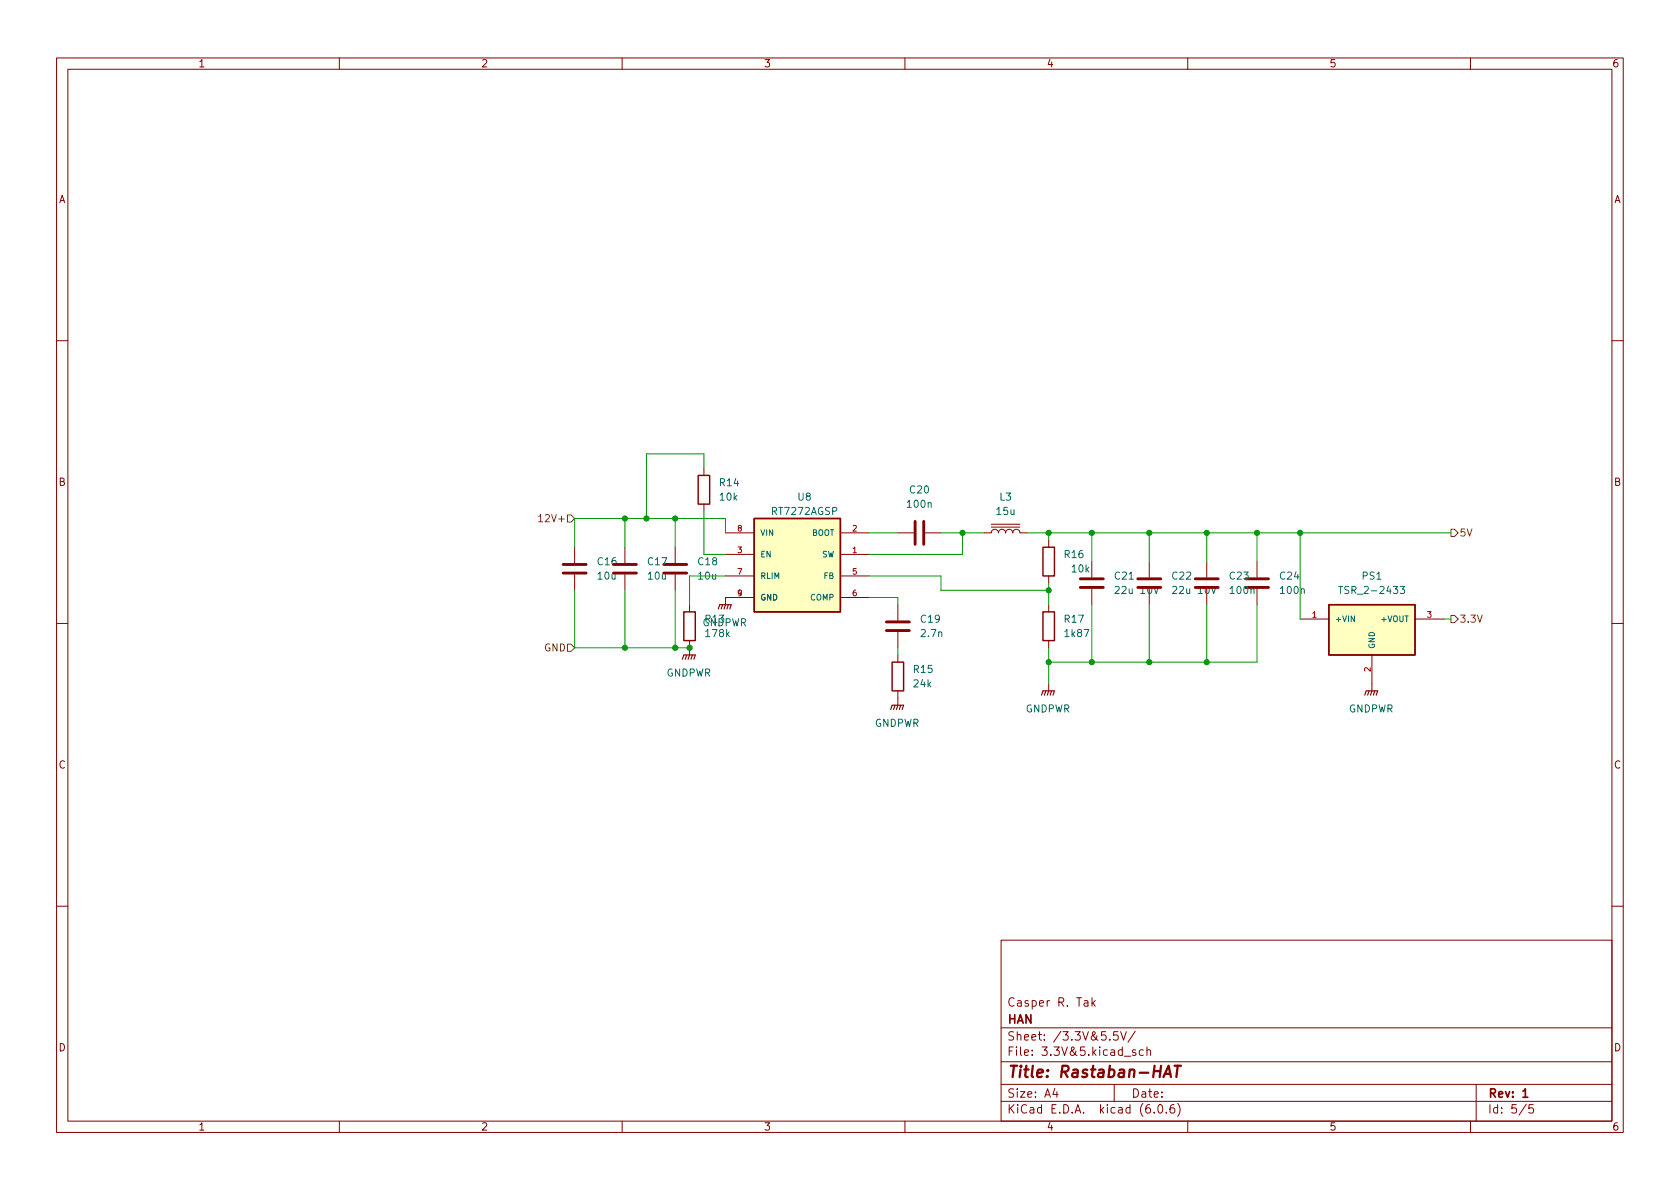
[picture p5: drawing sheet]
<svg xmlns="http://www.w3.org/2000/svg" width="297mm" height="210mm" viewBox="0 0 297 210" stroke-linecap="round" stroke-linejoin="round" font-family="sans-serif">
<g fill="none" stroke="#840000" stroke-width=".18">
<path d="M10 10.2h277v190.1h-277zM12 12.2h273v186.1h-273zM60 10.2v2M110 10.2v2M160 10.2v2M210 10.2v2M260 10.2v2M10 60.2h2M285 60.2h2M101.6 96.8v2.8M110.5 96.8v2.8M119.4 96.8v2.8"/>
<path d="M124.5 82.8v1.3M124.5 89.1v1.3M128.3 98h5M128.3 94.2h5M148.6 98h5.1M148.6 94.2h5.1M158.7 94.2h2.8M163.6 94.2h2.8M174 94.2h1.3a.64 .64 0 0 1 .6-.6 .64 .64 0 0 1 .6 .6 .64 .64 0 0 1 .7-.6 .64 .64 0 0 1 .6 .6 .64 .64 0 0 1 .6-.6 .64 .64 0 0 1 .7 .6 .64 .64 0 0 1 .6-.6 .64 .64 0 0 1 .6 .6h1.3M175.3 93.2h5M175.3 92.7h5M185.4 95.5v1.3"/>
<path d="M193 99.3v2.8M203.2 99.3v2.8M213.4 99.3v2.8M222.2 99.3v2.8M10 110.2h2M101.6 101.6v2.8M110.5 101.6v2.8M119.4 101.6v2.8M121.9 106.9v1.3M121.9 113.3v2.5M128.3 101.8h5M133.3 105.7h-5v1.2"/>
<path d="M148.6 105.7h5.1M148.6 101.8h5.1M158.7 106.9v2.8M158.7 111.8v2.7M158.7 115.8v1.3M185.4 101.8v1.3M185.4 106.9v1.3M185.4 113.3v1.2M193 104.1v2.8M203.2 104.1v2.8M213.4 104.1v2.8M222.2 104.1v2.8"/>
<path d="M229.9 109.5h5M242.6 115.8v6.4M250.2 109.5h5.1M285 110.2h2M158.7 122.2v2.5M185.4 120.9v1.3M10 160.2h2M177 166.3h108v32h-108zM191.7 177h.6l.1 .9M192.4 177.3l-.5 .1a.29 .29 0 0 0-.3 .2 .29 .29 0 0 0 .3 .3h.5M193.1 176.4v1.5M193.2 177.4l.4 .5"/>
<path d="M193.6 176.9l-.5 .6M285 160.2h2M60 198.3v2M110 198.3v2M160 198.3v2M177 194.8h108M177 191.8h108M177 187.8h108M177 181.8h108M186.5 192.5l-.4 1h1M186.9 193v1M197 191.8v3"/>
<path d="M197.6 182.4h-.7v.7l.2-.1 .5 .1 .1 .2-.1 .5-.2 .1-.5-.1M198.1 182.4l.5 1.5 .5-1.5M198.8 186.8h1.1M200.7 182.4l-1.3 1.9M200.8 185.7l-.4-.1-.2 .2 .1 .3 .5 .1v.4h-.6M202.1 185.7l-.4-.1-.3 .3v.4l.2 .3h.5M202.8 185.8l.2-.2 .4 .1v.9M202.8 185.1v1.5M204.1 196.7v.1M204.9 195.4l.2-.1a.81 .81 0 0 1 .6 .7 .81 .81 0 0 1-.3 .8h-.2a.81 .81 0 0 1-.6-.6 .81 .81 0 0 1 .3-.8zM206.2 196.7v.1M207.6 195.3a.59 .59 0 0 0-.7 .7v.5l.1 .3h.4l.2-.1 .1-.5-.1-.2-.5-.1-.2 .3"/>
<path d="M208.2 195.1a1.72 1.72 0 0 1 0 2.3M210 198.3v2M260 198.3v2M261 191.8v6.5M269.9 195.3l-1.3 1.9M271.1 195.3h-.7l-.1 .7 .2-.1 .5 .1 .2 .2-.1 .5-.2 .1-.6-.1"/>
</g>
<path d="M269.3 193l.4-.5v1.5M269.3 194h.8" fill="none" stroke="#840000" stroke-width=".3"/>
<path d="M205.7 190.5l.9-2 .4 2M206 189.9h.9M207.7 188.5h1.1M208.2 188.5l-.2 2" fill="none" stroke="#840000" stroke-width=".4"/>
<g fill="#ffffc2" stroke="#ffffc2" stroke-width=".18">
<path d="M133.3 91.7h15.3v16.5h-15.3z"/>
<path d="M234.9 106.9h15.3v8.9h-15.3z"/>
</g>
<path d="M123.4 84.1h2.1v5h-2.1zM133.3 91.7h15.3v16.5h-15.3zM184.4 96.8h2v5h-2zM120.9 108.2h2v5.1h-2zM157.7 117.1h2.1v5.1h-2.1zM184.4 108.2h2v5.1h-2zM234.9 106.9h15.3v8.9h-15.3z" fill="none" stroke="#840000" stroke-width=".25"/>
<g fill="none" stroke="#840000" stroke-width=".2">
<path d="M120.6 116.6l.3-.8h2l-.2 .8M121.4 115.8l-.2 .8M121.9 115.8l-.2 .8M122.4 115.8l-.2 .8M127 107.7l.3-.8h2l-.3 .8M127.8 106.9l-.3 .8M128.3 106.9l-.3 .8M128.8 106.9l-.3 .8M157.5 125.5l.2-.8h2.1l-.3 .8M158.2 124.7l-.2 .8M158.7 124.7l-.2 .8M159.3 124.7l-.3 .8"/>
<path d="M184.1 122.9l.3-.7h2l-.2 .7M184.9 122.2l-.2 .7M185.4 122.2l-.2 .7M185.9 122.2l-.2 .7M241.3 122.9l.3-.7h2l-.3 .7M242.1 122.2l-.3 .7M242.6 122.2l-.3 .7M243.1 122.2l-.3 .7"/>
</g>
<g fill="none" stroke="#840000" stroke-width=".51">
<path d="M99.6 99.8h4M108.5 99.8h4M117.3 99.8h4.1M161.8 92.2v4.1M163.3 92.2v4.1M99.6 101.3h4M108.5 101.3h4M117.3 101.3h4.1M156.7 110h4.1M156.7 111.5h4.1M191 102.4h4.1M191 103.9h4.1"/>
<path d="M201.2 102.4h4M201.2 103.9h4M211.3 102.4h4.1M211.3 103.9h4.1M220.2 102.4h4.1M220.2 103.9h4.1"/>
</g>
<path d="M204 103.7l.4 1.3 .5-1.3M214.2 103.7l.4 1.3 .4-1.3M236.7 103.7h.7M247.6 103.7h.7l-.4 .5 .4 .1v.5l-.2 .2-.5-.2" fill="none" stroke="#006464" stroke-width=".18"/>
<path d="M95.2 91.4l.4-.4v1.3M95.2 92.3h.8M100.3 91.1h.7l.6 .6-.6 .6h-.7zM256.5 93.6h.7l.6 .6-.6 .7h-.7zM100.3 113.9h.7l.6 .6-.6 .7h-.7zM256.5 108.8h.7l.6 .7-.6 .6h-.7z" fill="none" stroke="#725600" stroke-width=".18"/>
<g fill="none" stroke="#009600" stroke-width=".18">
<path d="M110.5 91.7v5.1M119.4 91.7v5.1M124.5 82.8v-2.5h-10.2v11.4M124.5 90.4v7.6h3.8M128.3 94.2v-2.5h-26.7v5.1M153.7 94.2h5M166.4 94.2h7.6M170.2 94.2v3.8h-16.5M181.6 94.2h74.9M185.4 94.2v1.3M193 94.2v5.1M203.2 94.2v5.1"/>
<path d="M213.4 94.2v5.1M222.2 94.2v5.1M229.9 94.2v15.3M101.6 104.4v10.1h20.3M110.5 104.4v10.1M119.4 104.4v10.1M128.3 101.8h-6.4v5.1M153.7 101.8h12.7v2.6h19M153.7 105.7h5v1.2M158.7 114.5v1.3M185.4 103.1v3.8M185.4 114.5v6.4"/>
<path d="M193 106.9v10.2M203.2 106.9v10.2M213.4 106.9v10.2M222.2 106.9v10.2h-36.8M255.3 109.5h1.2"/>
</g>
<g fill="#009600" stroke="#009600" stroke-width=".18">
<circle cx="119.4" cy="114.5" r=".46"/>
<circle cx="110.5" cy="114.5" r=".46"/>
<circle cx="119.4" cy="91.7" r=".46"/>
<circle cx="114.3" cy="91.7" r=".46"/>
<circle cx="110.5" cy="91.7" r=".46"/>
<circle cx="121.9" cy="114.5" r=".46"/>
<circle cx="203.2" cy="94.2" r=".46"/>
<circle cx="193" cy="94.2" r=".46"/>
<circle cx="185.4" cy="94.2" r=".46"/>
<circle cx="185.4" cy="104.4" r=".46"/>
<circle cx="203.2" cy="117.1" r=".46"/>
<circle cx="193" cy="117.1" r=".46"/>
<circle cx="185.4" cy="117.1" r=".46"/>
<circle cx="170.2" cy="94.2" r=".46"/>
<circle cx="213.4" cy="94.2" r=".46"/>
<circle cx="229.9" cy="94.2" r=".46"/>
<circle cx="222.2" cy="94.2" r=".46"/>
<circle cx="213.4" cy="117.1" r=".46"/>
</g>
<text font-size="2.8" fill="#840000" x="178" y="190.6">Title: Rastaban-HAT</text>
<g font-size="2.1" fill="#840000">
<text x="178" y="178">Casper R. Tak</text>
<text x="178" y="184">Sheet: /3.3V&amp;5.5V/</text>
<text x="178" y="181">HAN</text>
<text x="178" y="186.7">File: 3.3V&amp;5.kicad_sch</text>
<text x="178" y="196.9">KiCad E.D.A. kicad (6.0.6)</text>
<text x="178" y="194.1">Size: A4</text>
<text x="200" y="194.1">Date:</text>
<text x="263" y="194.1">Rev: 1</text>
<text x="263" y="196.9">Id: 5/5</text>
</g>
<g font-size="1.8" fill="#840000">
<text x="35" y="11.9">1</text>
<text x="85" y="11.9">2</text>
<text x="135" y="11.9">3</text>
<text x="185" y="11.9">4</text>
<text x="235" y="11.9">5</text>
<text x="285" y="11.9">6</text>
<text x="10.3" y="35.9">A</text>
<text x="285.3" y="35.9">A</text>
<text x="10.3" y="85.9">B</text>
<text x="285.3" y="85.9">B</text>
<text x="10.3" y="135.9">C</text>
<text x="285.3" y="135.9">C</text>
<text x="10.3" y="185.9">D</text>
<text x="285.3" y="185.9">D</text>
<text x="35" y="199.9">1</text>
<text x="85" y="199.9">2</text>
<text x="135" y="199.9">3</text>
<text x="185" y="199.9">4</text>
<text x="235" y="199.9">5</text>
<text x="285" y="199.9">6</text>
</g>
<g font-size="1.8" fill="#006464">
<text x="127.3" y="86">R14</text>
<text x="127.3" y="88.5">10k</text>
<text x="141.1" y="88.5">U8</text>
<text x="160.5" y="89.8">100n</text>
<text x="160.9" y="87.2">C20</text>
<text x="176.8" y="88.5">L3</text>
<text x="136.6" y="91.1">RT7272AGSP</text>
<text x="176.3" y="91.1">15u</text>
<text x="105.7" y="99.9">C16</text>
<text x="114.6" y="99.9">C17</text>
<text x="123.5" y="99.9">C18</text>
<text x="188.3" y="98.7">R16</text>
<text x="189.6" y="101.2">10k</text>
<text x="105.7" y="102.5">10u</text>
<text x="114.6" y="102.5">10u</text>
<text x="123.5" y="102.5">10u</text>
<text x="197.2" y="102.5">C21</text>
<text x="197.6" y="105">22u 10V</text>
<text x="207.3" y="102.5">C22</text>
<text x="207.8" y="105">22u 10V</text>
<text x="217.5" y="102.5">C23</text>
<text x="217.6" y="105">100n</text>
<text x="226.4" y="102.5">C24</text>
<text x="226.5" y="105">100n</text>
<text x="237.6" y="105">TSR_2-2433</text>
<text x="240.9" y="102.5">PS1</text>
<text x="124.1" y="110.7">GNDPWR</text>
<text x="124.8" y="110.1">R13</text>
<text x="124.9" y="112.6">178k</text>
<text x="162.9" y="110.1">C19</text>
<text x="163" y="112.6">2.7n</text>
<text x="188.3" y="110.1">R17</text>
<text x="188.4" y="112.6">1k87</text>
<text x="117.8" y="119.6">GNDPWR</text>
<text x="161.6" y="119">R15</text>
<text x="161.6" y="121.5">24k</text>
<text x="181.3" y="126">GNDPWR</text>
<text x="238.4" y="126">GNDPWR</text>
<text x="154.6" y="128.5">GNDPWR</text>
</g>
<g font-size="1.8" fill="#725600">
<text x="96" y="92.3">12V+</text>
<text x="258" y="94.9">5V</text>
<text x="258" y="110.1">3.3V</text>
<text x="96.2" y="115.2">GND</text>
</g>
<g font-size="1.4" fill="#a90000">
<text x="130.4" y="94">8</text>
<text x="150.7" y="94">2</text>
<text x="130.4" y="97.8">3</text>
<text x="130.4" y="101.6">7</text>
<text x="150.7" y="97.8">1</text>
<text x="150.7" y="101.6">5</text>
<text x="130.4" y="105.4">9</text>
<text x="150.7" y="105.4">6</text>
<text x="232" y="109.2">1</text>
<text x="252.3" y="109.2">3</text>
<text x="242.3" y="118.8" transform="rotate(-90 242.3 118.8)">2</text>
</g>
<g font-size="1.4" fill="#006464">
<text x="134.4" y="94.7">VIN</text>
<text x="143.5" y="94.7">BOOT</text>
<text x="134.4" y="98.5">EN</text>
<text x="145.3" y="98.5">SW</text>
<text x="134.4" y="106.2">GND</text>
<text x="134.4" y="102.4">RLIM</text>
<text x="143.3" y="106.2">COMP</text>
<text x="145.7" y="102.4">FB</text>
<text x="236" y="110">+VIN</text>
<text x="244.4" y="110">+VOUT</text>
<text x="243.1" y="114.8" transform="rotate(-90 243.1 114.8)">GND</text>
</g>
</svg>
